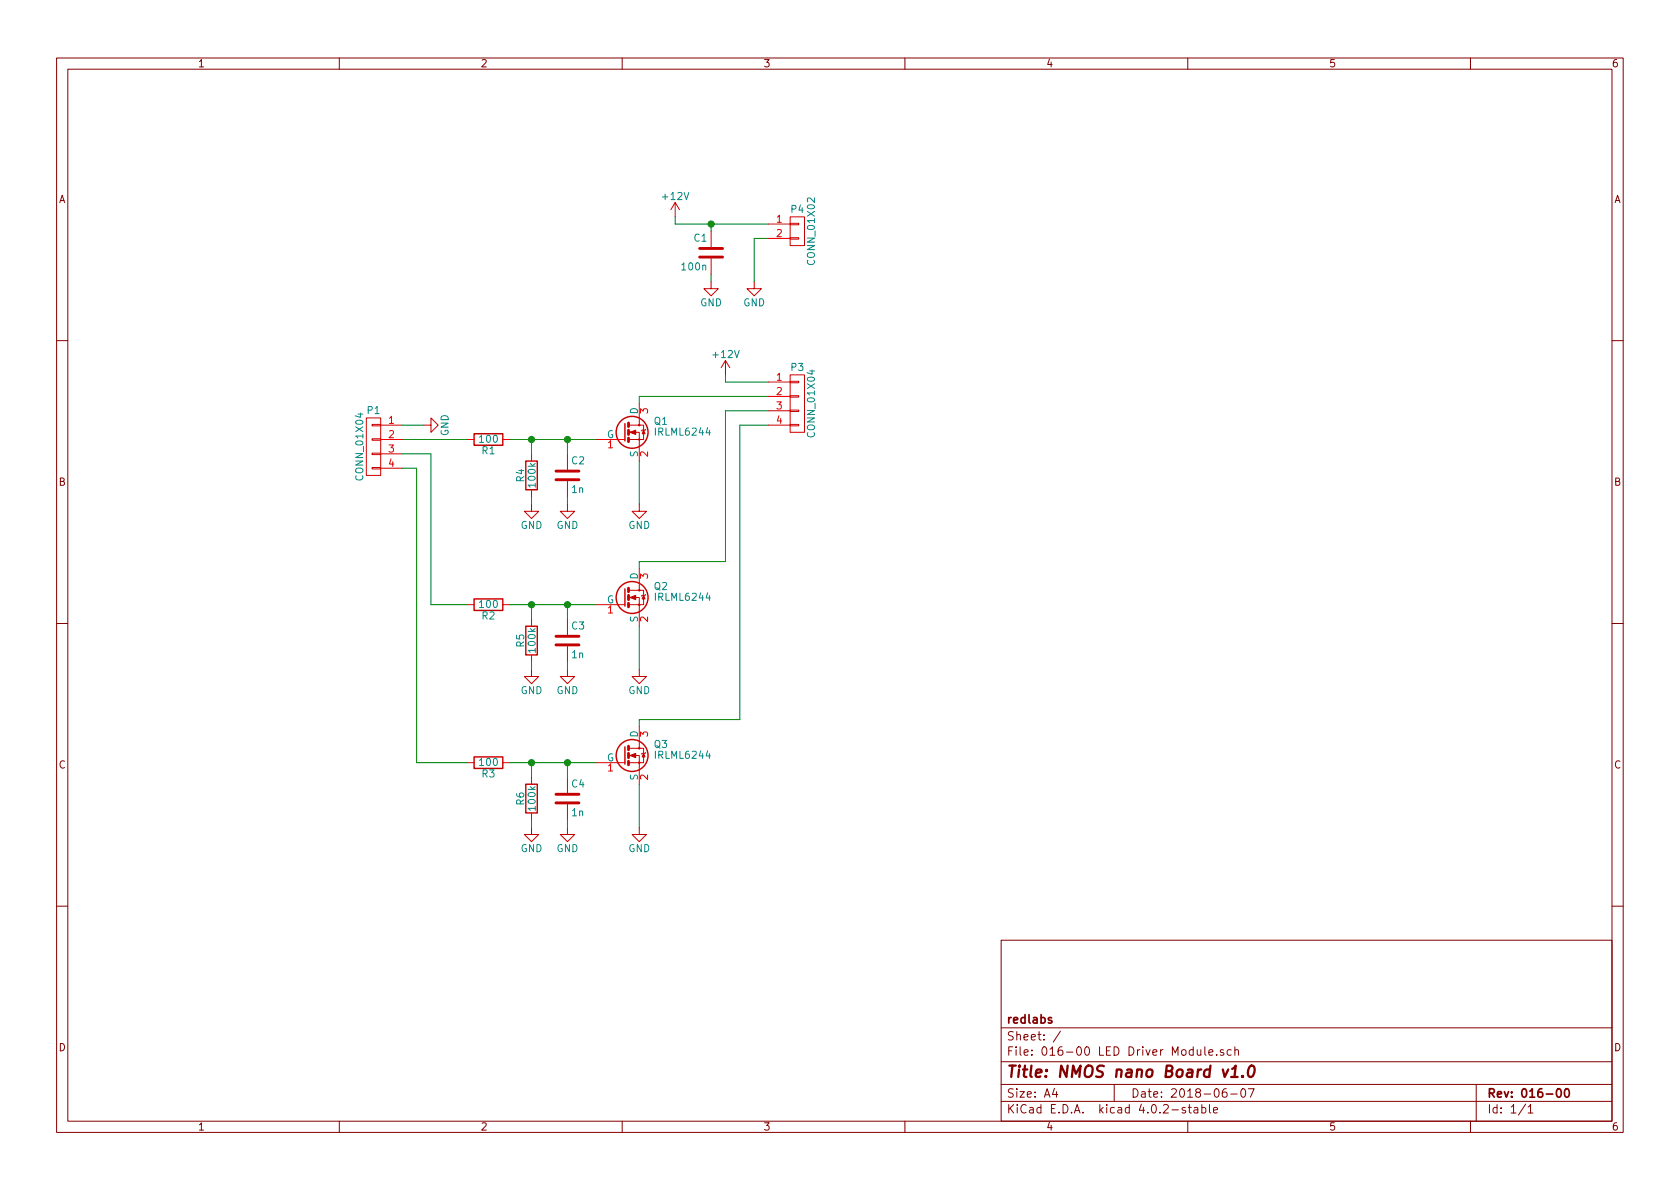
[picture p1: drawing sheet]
<svg xmlns="http://www.w3.org/2000/svg" width="297mm" height="210mm" viewBox="0 0 297 210" stroke-linecap="round" stroke-linejoin="round" font-family="sans-serif">
<g fill="none" stroke="#840000" stroke-width=".18">
<path d="M10 10.3h277v189.9h-277zM12 12.2h273v186.1h-273zM60 10.3v1.9M110 10.3v1.9M160 10.3v1.9M210 10.3v1.9M260 10.3v1.9M10 60.2h2M285 60.2h2M10 110.3h2M285 110.3h2M10 160.2h2"/>
<path d="M177 166.3h108v32h-108zM285 160.2h2M60 198.3v1.9M110 198.3v1.9M160 198.3v1.9M177 194.8h108M177 191.8h108M177 187.8h108M177 181.8h108M186.4 192.5l-.3 1h.9M186.8 193v1M187.5 182.3l-1.3 2"/>
<path d="M197 191.8v3M209.6 195.9a.37 .37 0 0 0-.6 .1l.1 .3 .5 .1 .1 .1-.3 .3-.4-.1M210 198.3v1.9M210.1 195.8h.5M210.3 195.3v1.3l.3 .2M211.2 195.9h.5l.1 .9M211.7 185.6l.1 .9 .3 .1 .2-.1M211.8 196.2l-.5 .1-.2 .2 .2 .3 .5-.1M212.3 185.6v1M212.5 195.9l.4-.1 .3 .3-.1 .6h-.6M212.5 195.3v1.5M213 185.1v1.3l.2 .2"/>
<path d="M213.7 186.1l.8-.1-.1-.3-.4-.1-.3 .2 .1 .7h.6M213.8 195.3v1.3l.2 .2M214.6 196.3l.7-.1-.1-.3-.4-.1-.2 .2v.7h.6M215.1 186.5v.1M216.3 185.7a.37 .37 0 0 0-.6 .1l.1 .2 .5 .2 .1 .1-.2 .3-.5-.1M216.8 192.5a.59 .59 0 0 0-.7 .7l.1 .7 .2 .1 .5-.1 .1-.5-.2-.2-.4-.1-.3 .3M217.6 193.5h1.1M217.7 185.7l-.5-.1-.2 .3v.6l.2 .1 .5-.1M218.3 185.7l.2-.1 .4 .1 .1 .9M218.3 185.1v1.5M219.5 192.7l.2-.2a.81 .81 0 0 1 .6 .6 .81 .81 0 0 1-.3 .8l-.1 .1a.79 .79 0 0 1-.4-1.3zM220.7 192.5h1l-.6 1.5"/>
<path d="M260 198.3v1.9M261 191.8v6.5M269.7 195.2l-1.2 2M270.2 195.8l.4-.5v1.5M270.2 196.8h.8"/>
</g>
<path d="M275.3 192.7l.2-.2a.81 .81 0 0 1 .6 .6 .81 .81 0 0 1-.3 .8l-.1 .1a.79 .79 0 0 1-.4-1.3zM276.8 192.6l.2-.1a.81 .81 0 0 1 .6 .6 .81 .81 0 0 1-.3 .8l-.2 .1a.8 .8 0 0 1-.6-.6 .8 .8 0 0 1 .3-.8z" fill="none" stroke="#840000" stroke-width=".3"/>
<path d="M217.7 190.4h1.1M217.9 189l.6-.6-.2 2M219.7 190.3h.1l-.1 .1-.1-.1h.1v.1M221 188.6a.46 .46 0 0 1 .4-.2 .46 .46 0 0 1 .4 .4 1.19 1.19 0 0 1-.8 1.6l-.2-.1a1.5 1.5 0 0 1 .2-1.7z" fill="none" stroke="#840000" stroke-width=".41"/>
<g fill="none" stroke="#c20000" stroke-width=".25">
<path d="M83.8 76.7h5.1v2h-5.1zM110.5 74.9v3.1M93 81.5h2v5.1h-2zM83.8 105.9h5.1v2h-5.1zM93 110.7h2v5.1h-2zM110.5 104.1v3.1M83.8 133.9h5.1v2h-5.1zM93 138.7h2v5.1h-2zM110.5 132.1v3"/>
<circle cx="111.8" cy="76.4" r="2.82"/>
<circle cx="111.8" cy="105.7" r="2.82"/>
<circle cx="111.8" cy="133.6" r="2.82"/>
</g>
<g fill="none" stroke="#c20000" stroke-width=".18">
<path d="M119.4 35.8l.7 1.3M119.4 35.8v2.5M119.4 35.8l-.8 1.3M139.7 39.5h1.5v.2h-1.5zM139.7 38.3h2.5v5.1h-2.5zM125.7 49.8v1.2h-1.2l1.2 1.3 1.3-1.3h-1.3M133.3 49.8v1.2h-1.2l1.2 1.3 1.3-1.3h-1.3M139.7 42h1.5v.3h-1.5zM64.8 73.9h2.5v10.2h-2.5zM65.8 77.6h1.5v.2h-1.5zM65.8 75.1h1.5v.2h-1.5zM74.9 75.2h1.3v-1.3l1.3 1.3-1.3 1.2v-1.2"/>
<path d="M111.3 77.7h1.7v1.3M113 73.9v1.3h-1.7M113 75.2h.8v2.5h-.8v-1.3h-1.7M114.2 75.9l-.8 .3M128.3 63.7l-.8 1.3M128.3 63.7v2.6M128.3 63.7l.7 1.3M139.7 75.1h1.5v.2h-1.5zM139.7 72.5h1.5v.3h-1.5zM139.7 70h1.5v.2h-1.5zM139.7 67.4h1.5v.3h-1.5zM139.7 66.3h2.5v10.1h-2.5z"/>
<path d="M65.8 82.7h1.5v.2h-1.5zM65.8 80.1h1.5v.3h-1.5zM94 89.1v1.3h1.2l-1.2 1.3-1.3-1.3h1.3M100.3 89.1v1.3h1.3l-1.3 1.3-1.2-1.3h1.2M113 89.1v1.3h1.3l-1.3 1.3-1.2-1.3h1.2M94 118.4v1.2h1.2l-1.2 1.3-1.3-1.3h1.3M100.3 118.4v1.2h1.3l-1.3 1.3-1.2-1.3h1.2M111.3 106.9h1.7v1.3M113 103.1v1.3h-1.7M113 104.4h.8v2.5h-.8v-1.2h-1.7M113 118.4v1.2h1.3l-1.3 1.3-1.2-1.3h1.2M114.2 105.2l-.8 .2"/>
<path d="M111.3 134.9h1.7v1.2M113 131.1v1.2h-1.7M113 132.3h.8v2.6h-.8v-1.3h-1.7M114.2 133.1l-.8 .2M94 146.3v1.3h1.2l-1.2 1.2-1.3-1.2h1.3M100.3 146.3v1.3h1.3l-1.3 1.2-1.2-1.2h1.2M113 146.3v1.3h1.3l-1.3 1.2-1.2-1.2h1.2"/>
<circle cx="113" cy="75.2" r=".13"/>
<circle cx="113" cy="77.7" r=".13"/>
<circle cx="113" cy="106.9" r=".13"/>
<circle cx="113" cy="104.4" r=".13"/>
<circle cx="113" cy="132.3" r=".13"/>
<circle cx="113" cy="134.9" r=".13"/>
</g>
<g fill="none" stroke="#c20000" stroke-width=".51">
<path d="M123.7 45.5h4.1M123.7 43.9h4.1M111.1 74.8v.6M111.1 76.1v.7M111.1 77.5v.6M98.3 84.8h4.1M98.3 83.3h4.1M98.3 114h4.1M98.3 112.5h4.1M111.1 104v.6M111.1 105.3v.7M111.1 106.7v.6"/>
<path d="M111.1 131.9v.7M111.1 133.2v.8M111.1 134.6v.6M98.3 142h4.1M98.3 140.5h4.1"/>
</g>
<g fill="#c20000" stroke="#c20000" stroke-width=".18">
<path d="M113.8 133.2l.2 .7h-.5z"/>
<path d="M111.4 133.6l1-.4v.8z"/>
<path d="M113.8 76.1l.2 .6h-.5z"/>
<path d="M111.4 76.4l1-.3v.7z"/>
<path d="M113.8 105.3l.2 .6h-.5z"/>
<path d="M111.4 105.7l1-.4v.7z"/>
</g>
<g fill="none" stroke="#f00" stroke-width=".18">
<path d="M135.9 39.6h3.8M125.7 40.9v2.8M125.7 45.7v2.8M135.9 42.2h3.8M67.3 77.7h3.8M67.3 75.2h3.8M82.5 77.7h1.3M88.9 77.7h1.3M105.4 77.7h5.1M113 71.4v2.5M113 79v2.5M135.9 75.2h3.8"/>
<path d="M135.9 67.6h3.8M135.9 70.1h3.8M135.9 72.6h3.8M67.3 80.3h3.8M67.3 82.8h3.8M94 80.3v1.2M94 86.6v1.3M100.3 80.3v2.8M100.3 85.1v2.8M82.5 106.9h1.3M88.9 106.9h1.3M94 109.5v1.2"/>
<path d="M94 115.8v1.3M100.3 109.5v2.8M100.3 114.3v2.8M105.4 106.9h5.1M113 100.6v2.5M113 108.2v2.5M82.5 134.9h1.3M88.9 134.9h1.3M94 137.4v1.3M100.3 137.4v2.8M105.4 134.9h5.1M113 128.5v2.6"/>
<path d="M113 136.1v2.6M94 143.8v1.2M100.3 142.2v2.8"/>
</g>
<g fill="none" stroke="#008400" stroke-width=".18">
<path d="M119.4 38.3v1.3h16.5M125.7 39.6v1.3M125.7 48.5v1.3M135.9 42.2h-2.6v7.6M71.1 77.7h11.4M71.1 75.2h3.8M90.2 77.7h15.2M94 77.7v2.6M100.3 77.7v2.6M128.3 66.3v1.3h7.6M135.9 70.1h-22.9v1.3M135.9 72.6h-7.6v26.7h-15.3v1.3"/>
<path d="M135.9 75.2h-5.1v52h-17.8v1.3M71.1 80.3h5.1v26.6h6.3M71.1 82.8h2.6v52.1h8.8M94 87.9v1.2M100.3 87.9v1.2M113 81.5v7.6M90.2 106.9h15.2M94 106.9v2.6M94 117.1v1.3M100.3 106.9v2.6M100.3 117.1v1.3M113 110.7v7.7"/>
<path d="M90.2 134.9h15.2M94 134.9v2.5M100.3 134.9v2.5M113 138.7v7.6M94 145v1.3M100.3 145v1.3"/>
</g>
<g fill="#008400" stroke="#008400" stroke-width=".25">
<circle cx="94" cy="77.7" r=".51"/>
<circle cx="125.7" cy="39.6" r=".51"/>
<circle cx="100.3" cy="77.7" r=".51"/>
<circle cx="94" cy="106.9" r=".51"/>
<circle cx="100.3" cy="106.9" r=".51"/>
<circle cx="94" cy="134.9" r=".51"/>
<circle cx="100.3" cy="134.9" r=".51"/>
</g>
<text font-size="2.8" fill="#840000" x="178" y="190.5">Title: NMOS nano Board v1.0</text>
<g font-size="2.1" fill="#840000">
<text x="178" y="184">Sheet: /</text>
<text x="178" y="181">redlabs</text>
<text x="178" y="186.7">File: 016-00 LED Driver Module.sch</text>
<text x="178" y="196.9">KiCad E.D.A. kicad 4.0.2-stable</text>
<text x="178" y="194.1">Size: A4</text>
<text x="200" y="194.1">Date: 2018-06-07</text>
<text x="263" y="194.1">Rev: 016-00</text>
<text x="263" y="196.9">Id: 1/1</text>
</g>
<g font-size="1.8" fill="#840000">
<text x="35" y="11.9">1</text>
<text x="85" y="11.9">2</text>
<text x="135" y="11.9">3</text>
<text x="185" y="11.9">4</text>
<text x="235" y="11.9">5</text>
<text x="285" y="11.9">6</text>
<text x="10.4" y="35.9">A</text>
<text x="285.4" y="35.9">A</text>
<text x="10.4" y="85.9">B</text>
<text x="285.4" y="85.9">B</text>
<text x="10.4" y="135.9">C</text>
<text x="285.4" y="135.9">C</text>
<text x="10.4" y="185.9">D</text>
<text x="285.4" y="185.9">D</text>
<text x="35" y="199.9">1</text>
<text x="85" y="199.9">2</text>
<text x="135" y="199.9">3</text>
<text x="185" y="199.9">4</text>
<text x="235" y="199.9">5</text>
<text x="285" y="199.9">6</text>
</g>
<g font-size="1.8" fill="#008484">
<text x="117.3" y="35.4">+12V</text>
<text x="139.9" y="37.6">P4</text>
<text x="120.7" y="47.8">100n</text>
<text x="122.7" y="42.7">C1</text>
<text x="144.1" y="46.5" transform="rotate(-90 144.1 46.5)">CONN_01X02</text>
<text x="123.8" y="54.1">GND</text>
<text x="131.4" y="54.1">GND</text>
<text x="126.2" y="63.3">+12V</text>
<text x="139.9" y="65.6">P3</text>
<text x="65" y="73.2">P1</text>
<text x="79.3" y="77.1" transform="rotate(-90 79.3 77.1)">GND</text>
<text x="107.3" y="77.5">G</text>
<text x="112.8" y="73.3" transform="rotate(-90 112.8 73.3)">D</text>
<text x="115.7" y="75.1">Q1</text>
<text x="116" y="77">IRLML6244</text>
<text x="144.1" y="77" transform="rotate(-90 144.1 77)">CONN_01X04</text>
<text x="84.9" y="78.3">100</text>
<text x="85.2" y="80.3">R1</text>
<text x="101.1" y="82.1">C2</text>
<text x="112.8" y="80.8" transform="rotate(-90 112.8 80.8)">S</text>
<text x="64.2" y="84.6" transform="rotate(-90 64.2 84.6)">CONN_01X04</text>
<text x="92.7" y="85.2" transform="rotate(-90 92.7 85.2)">R4</text>
<text x="94.7" y="86" transform="rotate(-90 94.7 86)">100k</text>
<text x="101.1" y="87.2">1n</text>
<text x="92" y="93.5">GND</text>
<text x="98.4" y="93.5">GND</text>
<text x="111.1" y="93.5">GND</text>
<text x="84.9" y="107.5">100</text>
<text x="107.3" y="106.7">G</text>
<text x="112.8" y="102.5" transform="rotate(-90 112.8 102.5)">D</text>
<text x="115.7" y="104.3">Q2</text>
<text x="116" y="106.2">IRLML6244</text>
<text x="85.2" y="109.5">R2</text>
<text x="101.1" y="111.3">C3</text>
<text x="112.8" y="110.1" transform="rotate(-90 112.8 110.1)">S</text>
<text x="92.7" y="114.4" transform="rotate(-90 92.7 114.4)">R5</text>
<text x="94.7" y="115.2" transform="rotate(-90 94.7 115.2)">100k</text>
<text x="101.1" y="116.4">1n</text>
<text x="92" y="122.7">GND</text>
<text x="98.4" y="122.7">GND</text>
<text x="111.1" y="122.7">GND</text>
<text x="112.8" y="130.4" transform="rotate(-90 112.8 130.4)">D</text>
<text x="84.9" y="135.4">100</text>
<text x="85.2" y="137.5">R3</text>
<text x="107.3" y="134.6">G</text>
<text x="112.8" y="138" transform="rotate(-90 112.8 138)">S</text>
<text x="115.7" y="132.3">Q3</text>
<text x="116" y="134.2">IRLML6244</text>
<text x="92.7" y="142.3" transform="rotate(-90 92.7 142.3)">R6</text>
<text x="94.7" y="143.2" transform="rotate(-90 94.7 143.2)">100k</text>
<text x="101.1" y="139.2">C4</text>
<text x="101.1" y="144.3">1n</text>
<text x="92" y="150.7">GND</text>
<text x="98.4" y="150.7">GND</text>
<text x="111.1" y="150.7">GND</text>
</g>
<g font-size="1.8" fill="#f00">
<text x="137.3" y="39.4">1</text>
<text x="137.3" y="41.9">2</text>
<text x="137.3" y="67.3">1</text>
<text x="137.3" y="69.8">2</text>
<text x="68.7" y="74.9">1</text>
<text x="68.7" y="77.5">2</text>
<text x="114.6" y="73.1" transform="rotate(-90 114.6 73.1)">3</text>
<text x="137.3" y="72.4">3</text>
<text x="137.3" y="74.9">4</text>
<text x="68.7" y="80">3</text>
<text x="68.7" y="82.5">4</text>
<text x="107.5" y="79.2">1</text>
<text x="114.6" y="80.7" transform="rotate(-90 114.6 80.7)">2</text>
<text x="114.6" y="102.3" transform="rotate(-90 114.6 102.3)">3</text>
<text x="107.5" y="108.5">1</text>
<text x="114.6" y="110" transform="rotate(-90 114.6 110)">2</text>
<text x="114.6" y="130.3" transform="rotate(-90 114.6 130.3)">3</text>
<text x="107.5" y="136.4">1</text>
<text x="114.6" y="137.9" transform="rotate(-90 114.6 137.9)">2</text>
</g>
</svg>
